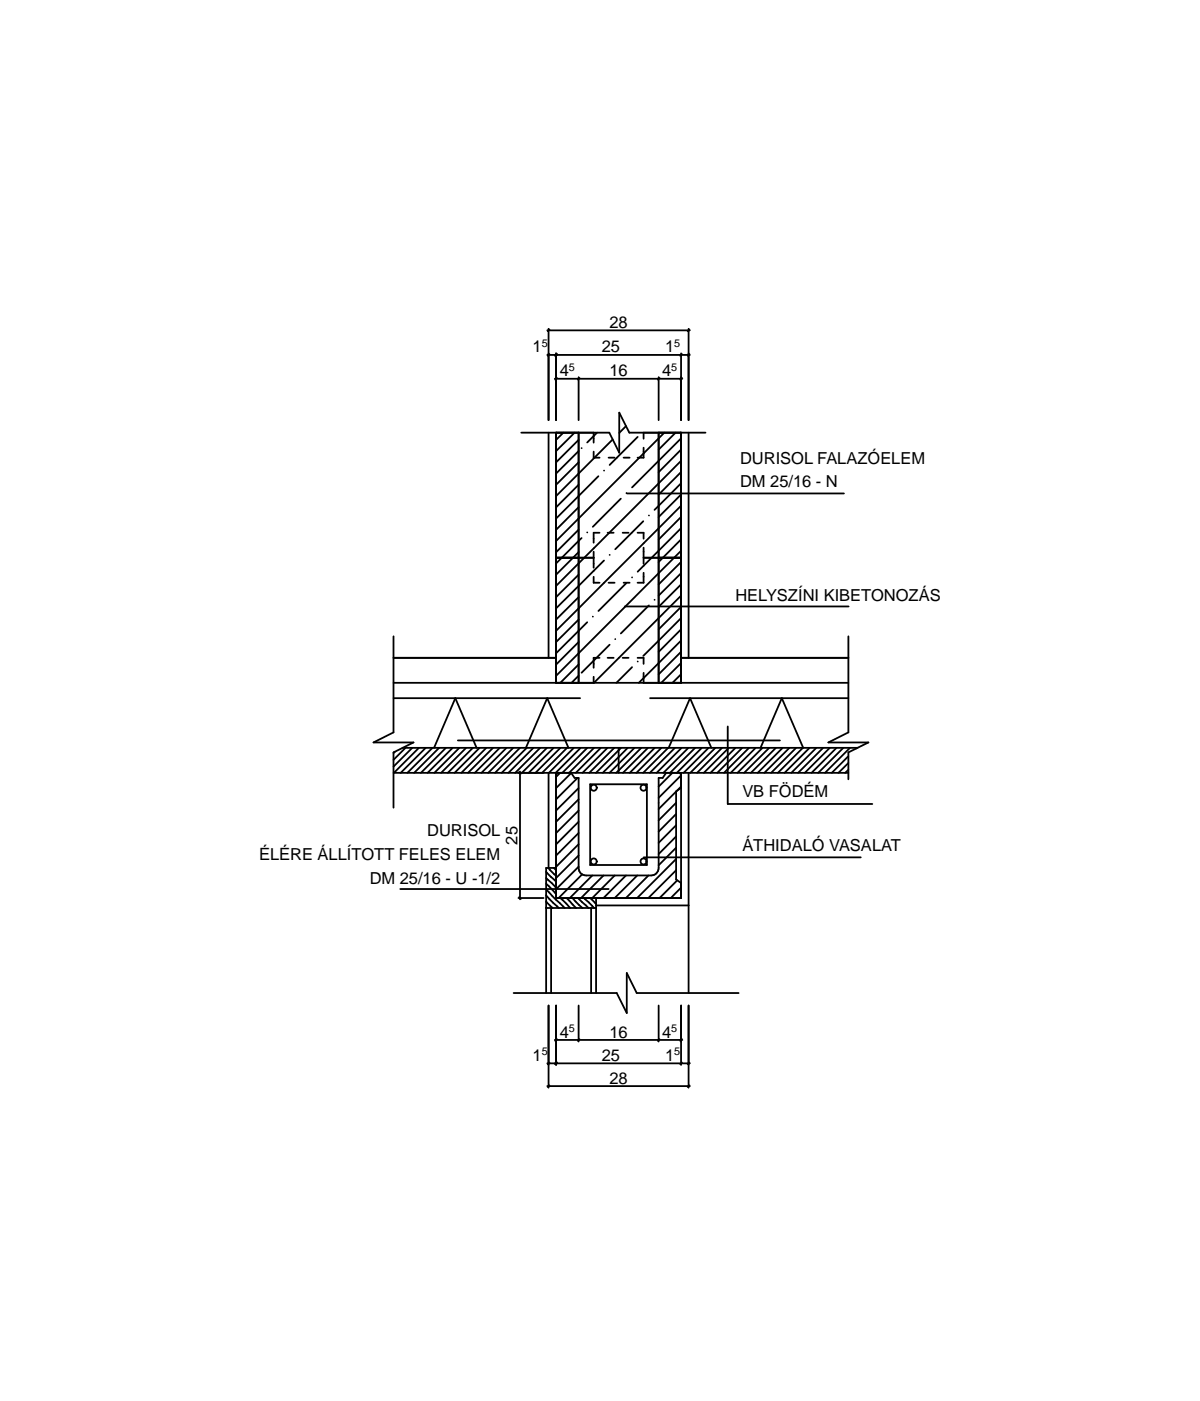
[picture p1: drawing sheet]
<svg xmlns="http://www.w3.org/2000/svg" width="120mm" height="140mm" viewBox="0 0 120 140" stroke-linecap="round" stroke-linejoin="round" font-family="sans-serif">
<g fill="none" stroke="#000" stroke-width=".18">
<path d="M54.7 33h14.3M54.7 35.5h14.3M54.9 32.9v9.1M54.9 32.9l-.1 .2M54.9 35.4l-.1 .2M55.5 37.8h12.7M55.6 35.3v6.7M55.7 37.8l-.2 .1M55.7 35.4l-.2 .2M57.9 37.7v4.3M57.9 37.8l-.1 .1M65.9 37.7v4.3"/>
<path d="M65.9 37.8l-.1 .1M68.1 35.3v6.7M68.2 37.8l-.2 .1M68.2 35.4l-.2 .2M68.9 32.9v9.1M68.9 32.9l-.1 .2M68.9 35.4l-.1 .2M52.1 43.2h8.8l1 2v-4l1 2h7.7M54.9 43.2v22.5M55.6 43.2v25M55.6 55.7h3.8M56.3 43.2l-.7 .8"/>
<path d="M57.5 43.2l-1.9 1.9M57.9 55.2l-2.3 2.2M57.9 52.9l-2.3 2.3M57.9 50.7l-2.3 2.2M57.9 48.4l-2.3 2.3M57.9 46.2l-2.3 2.2M57.9 45.1l-2.3 2.2M57.9 44l-2.3 2.2M57.9 59.7l-2.3 2.2M57.9 57.4l-2.3 2.3M57.9 43.2v25M58.2 53.8l-2.6 2.5"/>
<path d="M58.2 44.8h.1M58.7 53.2h.1M59.4 57.6v.6h.6M59.4 43.2v1M59.4 45.1v.6h.6M59.4 55.1v1.6M59.7 43.2l-1 1M59.8 47.6l-4.2 4.2M60 53.2h-.6v1M60.4 56l-4.8 4.8M60.4 47h.1M60.8 53.2h.6"/>
<path d="M60.9 58.2h.6M60.9 45.7h.6M61 55.4h.1M61.3 43.9l-5.7 5.7M62.1 49.8l-2.8 2.8M62.3 53.2h.6M62.4 58.2h.6M62.4 45.7h.6M62.6 42.6l-.7 .7M62.6 58.3l-2.8 2.8M62.6 49.3h.1M62.7 49.3h21.7"/>
<path d="M63.2 57.7h.1M63.8 53.2h.6v.6M63.8 43.7l-2.8 2.8M64.3 52.1l-2.8 2.8M64.4 55.7h3.7M64.4 57.2v1h-.6M64.4 43.2v.6M64.4 44.7v1h-.6M64.4 54.7v1.6M64.9 51.5h.1M65.5 59.9h.1M65.9 43.2v25"/>
<path d="M66.4 43.2l-10.8 10.9M67.6 43.2l-1.7 1.7M68.1 47.2l-2.2 2.2M68.1 50.5l-12.5 12.5M68.1 46.1l-12.5 12.4M68.1 52.8l-4.3 4.3M68.1 48.3l-2.6 2.7M68.1 43.8l-4.9 4.9M68.1 59.5l-8.7 8.7M68.1 55l-12.5 12.5M68.1 57.3l-2.2 2.2M68.1 44.9l-2.2 2.3"/>
<path d="M68.1 53.9l-2.2 2.3M68.1 51.7l-2.2 2.2M68.1 49.4l-2.2 2.3M68.1 56.2l-2.2 2.2M68.1 58.4l-2.2 2.2M68.1 43.2v25M68.9 43.2v22.5M39.4 65.7h16.2M39.4 68.2h45.4M39.4 77.2h45.4M39.4 63.6v9.6l-2 1h4l-2 1v5.5M39.4 69.8h18.6"/>
<path d="M39.5 75.1l-.1 .2M40.3 74.7h45.4M40.5 74.7l-1.1 1.2M41.2 74.7l-1.8 1.9M41.9 74.7l-2.5 2.5M42.6 74.7l-2.5 2.5M43.2 74.7l-2.5 2.5M43.4 74.7l2.1-4.9 2.2 4.9M43.9 74.7l-2.5 2.5M44.6 74.7l-2.5 2.5M45.3 74.7l-2.5 2.5M45.8 74h32.2"/>
<path d="M45.9 74.7l-2.5 2.5M46.6 74.7l-2.5 2.5M47.3 74.7l-2.5 2.5M48 74.7l-2.5 2.5M48.6 74.7l-2.5 2.5M49.3 74.7l-2.5 2.5M50 74.7l-2.5 2.5M50.7 74.7l-2.6 2.5M51.3 74.7l-2.5 2.5M51.9 77.1l.2 .2M52 74.7l-2.5 2.5M52 77.1v12.8"/>
<path d="M52.6 74.7l2.1-4.9 2.1 4.9M52.7 74.7l-2.5 2.5M53.3 74.7l-2.5 2.5M54 74.7l-2.5 2.5M54.7 74.7l-2.5 2.5M54.9 77.2v9.5M55.4 74.7l-2.5 2.5M55.6 77.2v12.5h12.5v-12.5M55.8 77.2l-.2 .2M56 77.2l-.4 .4M56 74.7l-2.5 2.5M56.7 74.7l-2.5 2.5"/>
<path d="M57.1 77.2l.4 .5h.4v9v.4l.2 .2 .5 .2h6.5l.3-.1 .3-.2 .2-.5v-9h.4l.3-.5M57.1 77.3l-1.5 1.5M57.4 74.7l-2.5 2.5M57.8 77.7l-2.2 2.2M57.9 67.5l-.7 .7M57.9 66.4l-1.9 1.8M57.9 64.2l-2.3 2.2M57.9 61.9l-2.3 2.3M57.9 79.9l-2.3 2.2M57.9 78.8l-2.3 2.2M58.1 74.7l-2.5 2.5M58.7 62.2l-3.1 3.1"/>
<path d="M58.7 74.7l-2.5 2.5M59 78.4h5.7v8h-5.7zM59.3 61.6h.1M59.4 67.6v.6M59.4 74.7l-2.5 2.5M60 65.7h-.6v1M60.1 74.7l-2.5 2.5M60.8 74.7l-2.5 2.5M60.8 65.7h.6M61 64.4l-2.8 2.8M61.4 74.7l-2.5 2.5M61.5 63.9h.1"/>
<path d="M61.9 74.7v2.5M62.1 74.7l-2.5 2.5M62.3 65.7h.6M62.5 60.6h22.4M62.8 74.7l-2.5 2.5M63.2 66.7l-1.6 1.5M63.4 74.7l-2.4 2.5M63.8 65.7h.6v.6M63.8 66.1h.1M64.1 74.7l-2.5 2.5M64.4 67.2v1M64.8 74.7l-2.5 2.5"/>
<path d="M64.9 60.5l-2.8 2.8M65 69.8h19.8M65.5 74.7l-2.5 2.5M66.1 74.7l-2.5 2.5M66.8 74.7l-2.5 2.5M66.9 74.7l2.1-4.9 2.1 4.9M67.2 77.2l-1.3 1.4M67.5 74.7l-2.5 2.5M67.6 79.1l-1.7 1.7M68 77.2l.1 .2M68.1 67.4l-.9 .8M68.1 64l-4.2 4.2"/>
<path d="M68.1 60.6l-2.2 2.3M68.1 77.5l-2.2 2.2M68.1 61.8l-3.8 3.7M68.1 66.3l-2 1.9M68.1 65.1l-2.2 2.3M68.1 62.9l-2.2 2.2M68.1 78.6l-.4 .4M68.1 65.7h16.7M68.1 78.7l-.5 .4v8.8l.5 .3M68.2 74.7l-2.5 2.5M68.8 74.7l-2.5 2.5M68.9 77.2v22"/>
<path d="M69.5 74.7l-2.5 2.5M70.2 74.7l-2.5 2.5M70.9 74.7l-2.5 2.5M71.5 74.7l-2.5 2.5M72.2 74.7l-2.5 2.5M72.8 72.6v7.7h14.4M72.9 74.7l-2.5 2.5M73.5 74.7l-2.5 2.5M74.2 74.7l-2.5 2.5M74.9 74.7l-2.5 2.5M75.6 74.7l-2.5 2.5M76.1 74.7l2.1-4.9 2.1 4.9"/>
<path d="M76.2 74.7l-2.5 2.5M76.9 74.7l-2.5 2.5M77.6 74.7l-2.5 2.5M78.3 74.7l-2.5 2.5M78.9 74.7l-2.5 2.5M79.6 74.7l-2.5 2.5M80.3 74.7l-2.5 2.5M81 74.7l-2.5 2.5M81.6 74.7l-2.5 2.5M82.3 74.7l-2.5 2.5M83 74.7l-2.5 2.5M83.7 74.7l-2.5 2.5"/>
<path d="M84.3 74.7l-2.5 2.5M84.8 76.9l-.3 .3M84.8 76.2l-1 1M84.8 75.6l-1.6 1.6M84.8 63.6v9.6l-2 1h4l-2 1v2.7M85 74.7l-2.5 2.5M85.7 74.7l-.1 .1M40 88.8h20.9M51.4 99.2h10.3l1 2v-4l1 2h10.2M51.8 89.7h2.6M51.9 89.7l.2 .1M54.6 87.1l1 1"/>
<path d="M54.6 87.7l1 1M54.6 88.3l1 1M54.6 88.9l1.9 1.8M54.6 89.5l1.3 1.2M54.6 90.1l.7 .6M54.6 90.7h.1M54.6 90.7h5M54.8 86.7l.8 .8M55.1 90.7v8.5M55.4 86.7l.2 .3M55.6 86.7h-1v12.5M56 89.7l1 1"/>
<path d="M56.7 89.7l.9 1M57.2 89.7l1 1M57.8 89.7l1 1M57.9 81l-2.3 2.3M57.9 86.6l-2.3 2.3M57.9 85.5l-2.3 2.2M57.9 84.4l-2.3 2.2M57.9 83.2l-2.3 2.3M57.9 82.1l-2.3 2.3M58.2 87.4l-2.3 2.3M58.4 89.7l1 1M59 89.7l.6 .6"/>
<path d="M59.1 90.7v8.5M59.2 87.5l-2.2 2.2M59.6 90.5h9.3M59.6 89.7v9.5M60.3 87.5l-2.2 2.2M61.5 87.5l-2.3 2.2M62.6 87.5l-2.3 2.2M63.7 87.5l-2.2 2.2M64.4 85.7h21.7M64.8 87.5l-2.2 2.2M67.6 87l-2.8 2.7M67.6 85.8l-3.9 3.9"/>
<path d="M67.6 84.7l-1.7 1.8M67.6 83.6l-1.7 1.7M67.6 82.5l-1.7 1.7M67.6 81.3l-1.7 1.8M67.6 80.2l-1.7 1.8M67.7 88l-1.7 1.7M68.1 88.7l-1 1M54.7 108.5h14.3M54.7 106.3h14.3M54.9 100.5v8.2M54.9 108.5l-.1 .1M54.9 106.2l-.1 .1"/>
<path d="M55.5 103.9h12.7M55.6 100.5v5.9M55.7 103.8l-.2 .2M55.7 106.2l-.2 .1M57.9 100.5v3.6M57.9 103.8l-.1 .2M65.9 100.5v3.6M65.9 103.8l-.1 .2M68.1 100.5v5.9M68.2 103.8l-.2 .2M68.2 106.2l-.2 .1M68.9 100.5v8.2"/>
<path d="M68.9 108.5l-.1 .1M68.9 106.2l-.1 .1"/>
<circle cx="59.4" cy="78.7" r=".3"/>
<circle cx="64.3" cy="78.7" r=".3"/>
<circle cx="59.4" cy="86.1" r=".3"/>
<circle cx="64.3" cy="86.1" r=".3"/>
</g>
<g font-size="1.7">
<text x="53.3" y="35.2">1</text>
<text x="60.2" y="35.2">25</text>
<text x="60.9" y="32.8">28</text>
<text x="66.5" y="35.2">1</text>
<text x="56" y="37.6">4</text>
<text x="60.9" y="37.6">16</text>
<text x="66.2" y="37.6">4</text>
<text x="74" y="46.4">DURISOL FALAZÓELEM</text>
<text x="74" y="48.6">DM 25/16 - N</text>
<text x="73.5" y="60.1">HELYSZÍNI KIBETONOZÁS</text>
<text x="42.7" y="83.5">DURISOL</text>
<text x="74.2" y="79.7">VB FÖDÉM</text>
<text x="25.9" y="85.9">ÉLÉRE ÁLLÍTOTT FELES ELEM</text>
<text x="37" y="88.3">DM 25/16 - U -1/2</text>
<text x="51.8" y="84.4" transform="rotate(-90 51.8 84.4)">25</text>
<text x="74.2" y="85">ÁTHIDALÓ VASALAT</text>
<text x="53.3" y="106">1</text>
<text x="56" y="103.7">4</text>
<text x="60.2" y="106">25</text>
<text x="60.9" y="103.7">16</text>
<text x="66.2" y="103.7">4</text>
<text x="66.5" y="106">1</text>
<text x="60.9" y="108.3">28</text>
</g>
<g font-size="1.1">
<text x="54.2" y="34.6">5</text>
<text x="67.4" y="34.6">5</text>
<text x="56.9" y="37">5</text>
<text x="67.1" y="37">5</text>
<text x="54.2" y="105.4">5</text>
<text x="56.9" y="103.1">5</text>
<text x="67.1" y="103.1">5</text>
<text x="67.4" y="105.4">5</text>
</g>
</svg>
